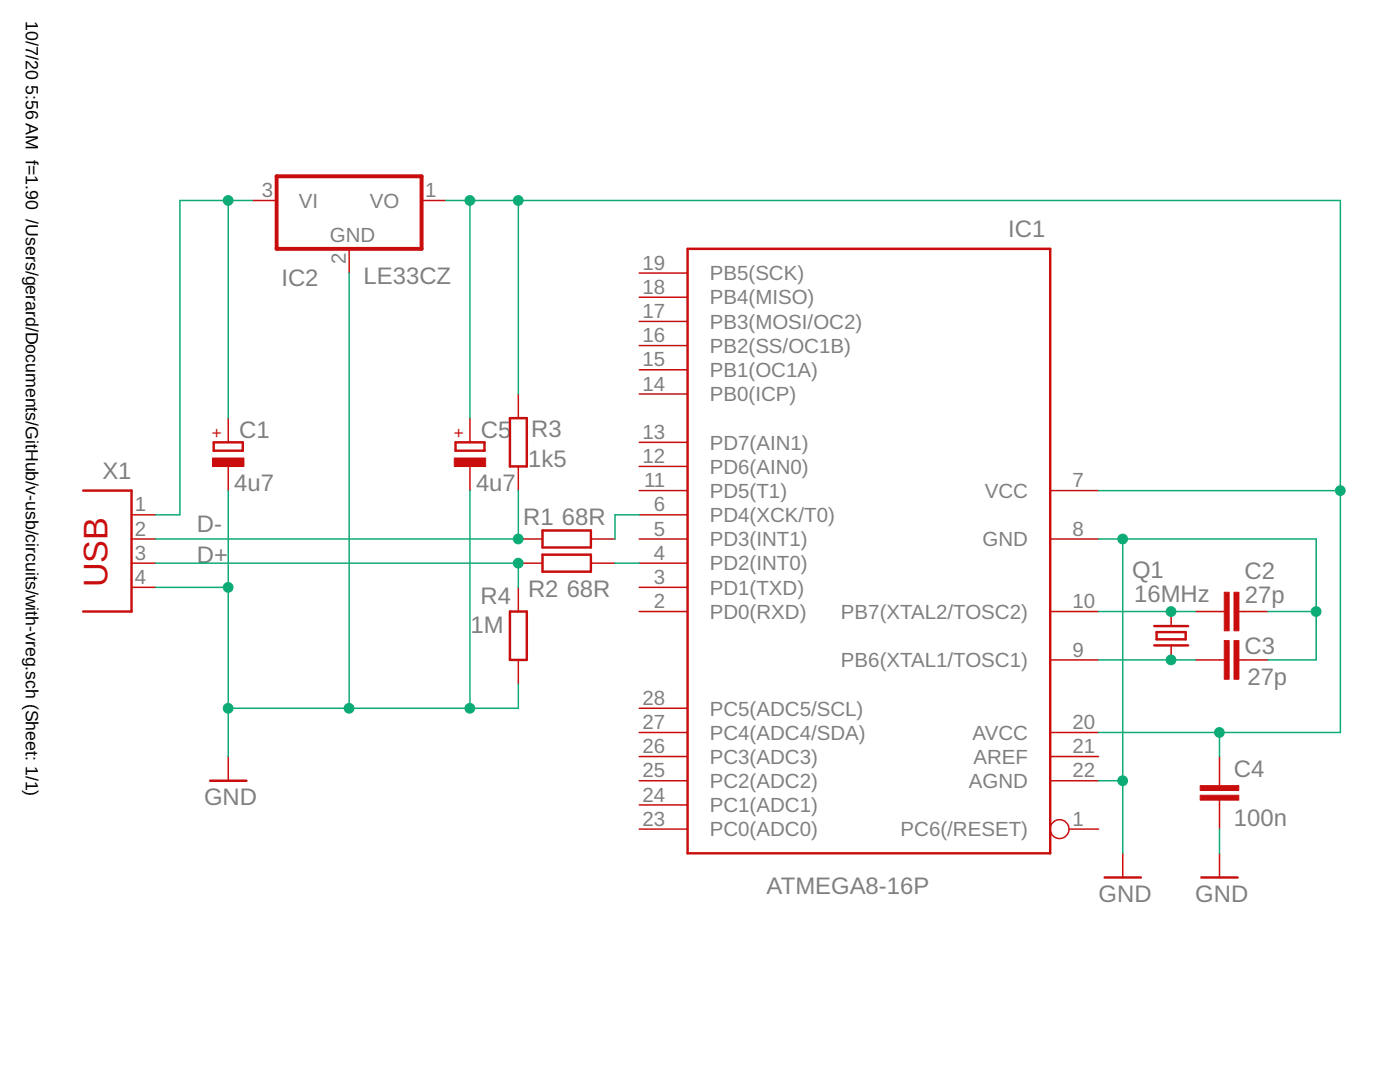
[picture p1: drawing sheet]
<svg xmlns="http://www.w3.org/2000/svg" width="279mm" height="216mm" viewBox="0 0 279 216" stroke-linecap="round" stroke-linejoin="round" font-family="sans-serif">
<g fill="none" stroke="#c90d0c" stroke-width=".49">
<path d="M137.2 49.7h72.4v120.6h-72.4zM16.6 97.9h9.6v24.1h-9.6M42.7 88.3h5.8v1.6h-5.8zM90.9 88.3h5.8v1.6h-5.8zM101.8 83.4h3.3v9.7h-3.3zM108.3 105.9h9.6v3.3h-9.6zM108.3 110.7h9.6v3.4h-9.6zM101.8 122h3.3v9.7h-3.3zM230.4 124.9h6.7M230.4 128.8h6.7M230.8 126.1h5.8v1.5h-5.8zM41.9 155.8h7.3"/>
<path d="M220.5 175.1h7.2M239.8 175.1h7.2"/>
</g>
<g fill="none" stroke="#c90d0c" stroke-width=".3">
<path d="M50.4 40h4.8M69.7 49.7v4.8M84.1 40h4.9M127.6 54.5h9.6M127.6 59.3h9.6M103.4 78.6v4.8M127.6 64.1h9.6M127.6 69h9.6M127.6 73.8h9.6M127.6 78.6h9.6M45.6 83.4v4.9M45.6 93.1v4.8"/>
<path d="M93.8 83.4v4.9M93.8 93.1v4.8M103.4 93.1v4.8M127.6 97.9h9.6M127.6 88.3h9.6M127.6 93.1h9.6M209.6 97.9h9.6M26.2 102.7h4.9M26.2 107.5h4.9M26.2 112.4h4.9M26.2 117.2h4.9M103.4 107.5h4.9"/>
<path d="M103.4 112.4h4.9M103.4 117.2v4.8M117.9 107.5h4.8M117.9 112.4h4.8M127.6 102.7h9.6M127.6 107.5h9.6M127.6 112.4h9.6M127.6 117.2h9.6M209.6 107.5h9.6M103.4 131.7v4.8M127.6 122h9.6M209.6 122h9.6"/>
<path d="M209.6 131.7h9.6M233.7 122v2.9M233.7 128.8v2.9M238.5 122h5.8M238.5 131.7h5.8M247.2 122h5.8M247.2 131.7h5.8M45.6 151v4.8M127.6 155.8h9.6M127.6 151h9.6M127.6 146.2h9.6M127.6 141.3h9.6"/>
<path d="M209.6 155.8h9.6M209.6 151h9.6M209.6 146.2h9.6M243.4 151v5.8M243.4 159.7v5.7M127.6 160.6h9.6M127.6 165.4h9.6M213.4 165.4h5.8M224.1 170.3v4.8M243.4 170.3v4.8"/>
<circle cx="211.5" cy="165.4" r="1.88"/>
</g>
<g fill="#c90d0c" stroke="#c90d0c" stroke-width=".2">
<path d="M42.4 91.4h6.3v1.7h-6.3z"/>
<path d="M246.3 118.2h.9v7.7h-.9z"/>
<path d="M244.3 118.2h1v7.7h-1z"/>
<path d="M246.3 127.8h.9v7.7h-.9z"/>
<path d="M244.3 127.8h1v7.7h-1z"/>
<path d="M239.5 158.7h7.7v1h-7.7z"/>
<path d="M239.5 156.8h7.7v.9h-7.7z"/>
<path d="M90.7 91.4h6.2v1.7h-6.2z"/>
</g>
<path d="M55.2 35.2h28.9v14.5h-28.9z" fill="none" stroke="#c90d0c" stroke-width=".78"/>
<g fill="none" stroke="#0dab76" stroke-width=".3">
<path d="M45.6 40v43.4M50.4 40h-14.5v62.7h-4.8M69.7 54.5v86.8M89 40h178.5v106.2h-48.3M93.8 40v43.4M103.4 40v38.6M45.6 97.9v53.1M93.8 97.9v43.4M103.4 97.9v9.6h-72.3M219.2 97.9h48.3M31.1 112.4h72.3v4.8M31.1 117.2h14.5"/>
<path d="M122.7 112.4h4.9M127.6 102.7h-4.9v4.8M219.2 107.5h43.5v24.2h-9.7M224.1 107.5v62.8M103.4 136.5v4.8h-57.8M219.2 122h19.3M219.2 131.7h19.3M253 122h9.7M219.2 155.8h4.9M243.4 146.2v4.8M243.4 165.4v4.9"/>
</g>
<g fill="#0dab76" stroke="#0dab76" stroke-width=".2">
<circle cx="262.7" cy="122" r=".97"/>
<circle cx="224" cy="107.5" r=".97"/>
<circle cx="224" cy="155.8" r=".97"/>
<circle cx="45.5" cy="117.2" r=".97"/>
<circle cx="45.5" cy="141.3" r=".97"/>
<circle cx="69.7" cy="141.3" r=".97"/>
<circle cx="93.8" cy="141.3" r=".97"/>
<circle cx="233.7" cy="131.7" r=".97"/>
<circle cx="233.7" cy="122" r=".97"/>
<circle cx="267.5" cy="97.9" r=".97"/>
<circle cx="93.8" cy="40" r=".97"/>
<circle cx="103.4" cy="40" r=".97"/>
<circle cx="243.4" cy="146.2" r=".97"/>
<circle cx="103.4" cy="107.5" r=".97"/>
<circle cx="103.4" cy="112.4" r=".97"/>
<circle cx="45.5" cy="40" r=".97"/>
</g>
<text font-size="6.8" fill="#c90d0c" x="21.4" y="117.2" transform="rotate(-90 21.4 117.2)">USB</text>
<g font-size="4.8" fill="#808080">
<text x="201.2" y="47.3">IC1</text>
<text x="56.2" y="57.1">IC2</text>
<text x="72.6" y="56.7">LE33CZ</text>
<text x="47.7" y="87.3">C1</text>
<text x="96" y="87.3">C5</text>
<text x="106" y="87.3">R3</text>
<text x="20.4" y="95.5">X1</text>
<text x="105.4" y="93.1">1k5</text>
<text x="46.8" y="98">4u7</text>
<text x="95" y="98">4u7</text>
<text x="39.3" y="106.1">D-</text>
<text x="104.4" y="104.7">R1</text>
<text x="112.1" y="104.7">68R</text>
<text x="39.3" y="112.4">D+</text>
<text x="105.4" y="119.2">R2</text>
<text x="113.1" y="119.1">68R</text>
<text x="225.9" y="115.3">Q1</text>
<text x="248.4" y="115.5">C2</text>
<text x="95.9" y="120.5">R4</text>
<text x="226.4" y="120.1">16MHz</text>
<text x="248.5" y="120.3">27p</text>
<text x="93.9" y="126.4">1M</text>
<text x="248.4" y="130.5">C3</text>
<text x="248.9" y="136.7">27p</text>
<text x="246.3" y="155.1">C4</text>
<text x="40.7" y="160.6">GND</text>
<text x="246.3" y="164.7">100n</text>
<text x="153" y="178.5">ATMEGA8-16P</text>
<text x="219.3" y="179.9">GND</text>
<text x="238.6" y="179.9">GND</text>
</g>
<g font-size="4.1" fill="#808080">
<text x="52.3" y="39.3">3</text>
<text x="59.6" y="41.5">VI</text>
<text x="73.8" y="41.5">VO</text>
<text x="84.8" y="39.3">1</text>
<text x="65.8" y="48.2">GND</text>
<text x="69" y="52.6" transform="rotate(-90 69 52.6)">2</text>
<text x="128.2" y="53.8">19</text>
<text x="128.2" y="58.6">18</text>
<text x="141.7" y="55.9">PB5(SCK)</text>
<text x="128.2" y="63.5">17</text>
<text x="141.7" y="60.8">PB4(MISO)</text>
<text x="141.7" y="65.6">PB3(MOSI/OC2)</text>
<text x="128.2" y="68.3">16</text>
<text x="141.7" y="70.4">PB2(SS/OC1B)</text>
<text x="128.2" y="73.1">15</text>
<text x="128.2" y="77.9">14</text>
<text x="141.7" y="75.2">PB1(OC1A)</text>
<text x="141.7" y="80.1">PB0(ICP)</text>
<text x="128.2" y="87.6">13</text>
<text x="141.7" y="89.7">PD7(AIN1)</text>
<text x="128.2" y="92.4">12</text>
<text x="141.7" y="94.5">PD6(AIN0)</text>
<text x="128.6" y="97.2">11</text>
<text x="141.7" y="99.4">PD5(T1)</text>
<text x="196.5" y="99.4">VCC</text>
<text x="214" y="97.2">7</text>
<text x="26.9" y="102.1">1</text>
<text x="26.9" y="106.9">2</text>
<text x="130.5" y="102.1">6</text>
<text x="130.5" y="106.9">5</text>
<text x="141.7" y="104.2">PD4(XCK/T0)</text>
<text x="214" y="106.9">8</text>
<text x="26.9" y="111.7">3</text>
<text x="130.5" y="111.7">4</text>
<text x="141.7" y="109">PD3(INT1)</text>
<text x="141.7" y="113.8">PD2(INT0)</text>
<text x="196.1" y="109">GND</text>
<text x="26.9" y="116.5">4</text>
<text x="130.5" y="116.5">3</text>
<text x="141.7" y="118.6">PD1(TXD)</text>
<text x="130.5" y="121.3">2</text>
<text x="141.7" y="123.5">PD0(RXD)</text>
<text x="167.8" y="123.5">PB7(XTAL2/TOSC2)</text>
<text x="214" y="121.3">10</text>
<text x="214" y="131">9</text>
<text x="167.8" y="133.1">PB6(XTAL1/TOSC1)</text>
<text x="128.2" y="140.6">28</text>
<text x="141.7" y="142.8">PC5(ADC5/SCL)</text>
<text x="128.2" y="145.5">27</text>
<text x="141.7" y="147.6">PC4(ADC4/SDA)</text>
<text x="194.1" y="147.6">AVCC</text>
<text x="214" y="145.5">20</text>
<text x="128.2" y="150.3">26</text>
<text x="128.2" y="155.1">25</text>
<text x="141.7" y="152.4">PC3(ADC3)</text>
<text x="194.3" y="152.4">AREF</text>
<text x="214" y="155.1">22</text>
<text x="214" y="150.3">21</text>
<text x="128.2" y="159.9">24</text>
<text x="141.7" y="157.2">PC2(ADC2)</text>
<text x="193.3" y="157.2">AGND</text>
<text x="128.2" y="164.8">23</text>
<text x="141.7" y="162.1">PC1(ADC1)</text>
<text x="141.7" y="166.9">PC0(ADC0)</text>
<text x="179.7" y="166.9">PC6(/RESET)</text>
<text x="214" y="164.8">1</text>
</g>
<g font-size="3.5">
<text x="5.2" y="4.2" transform="rotate(90 5.2 4.2)">10/7/20</text>
<text x="5.2" y="17" transform="rotate(90 5.2 17)">5:56 AM f=1.90 /Users/gerard/Documents/GitHub/v-usb/circuits/with-vreg.sch (Sheet: 1/1)</text>
</g>
<g font-size="3.4" fill="#c90d0c">
<text x="44.4" y="87.5" transform="rotate(-90 44.4 87.5)">+</text>
<text x="92.7" y="87.5" transform="rotate(-90 92.7 87.5)">+</text>
</g>
</svg>
